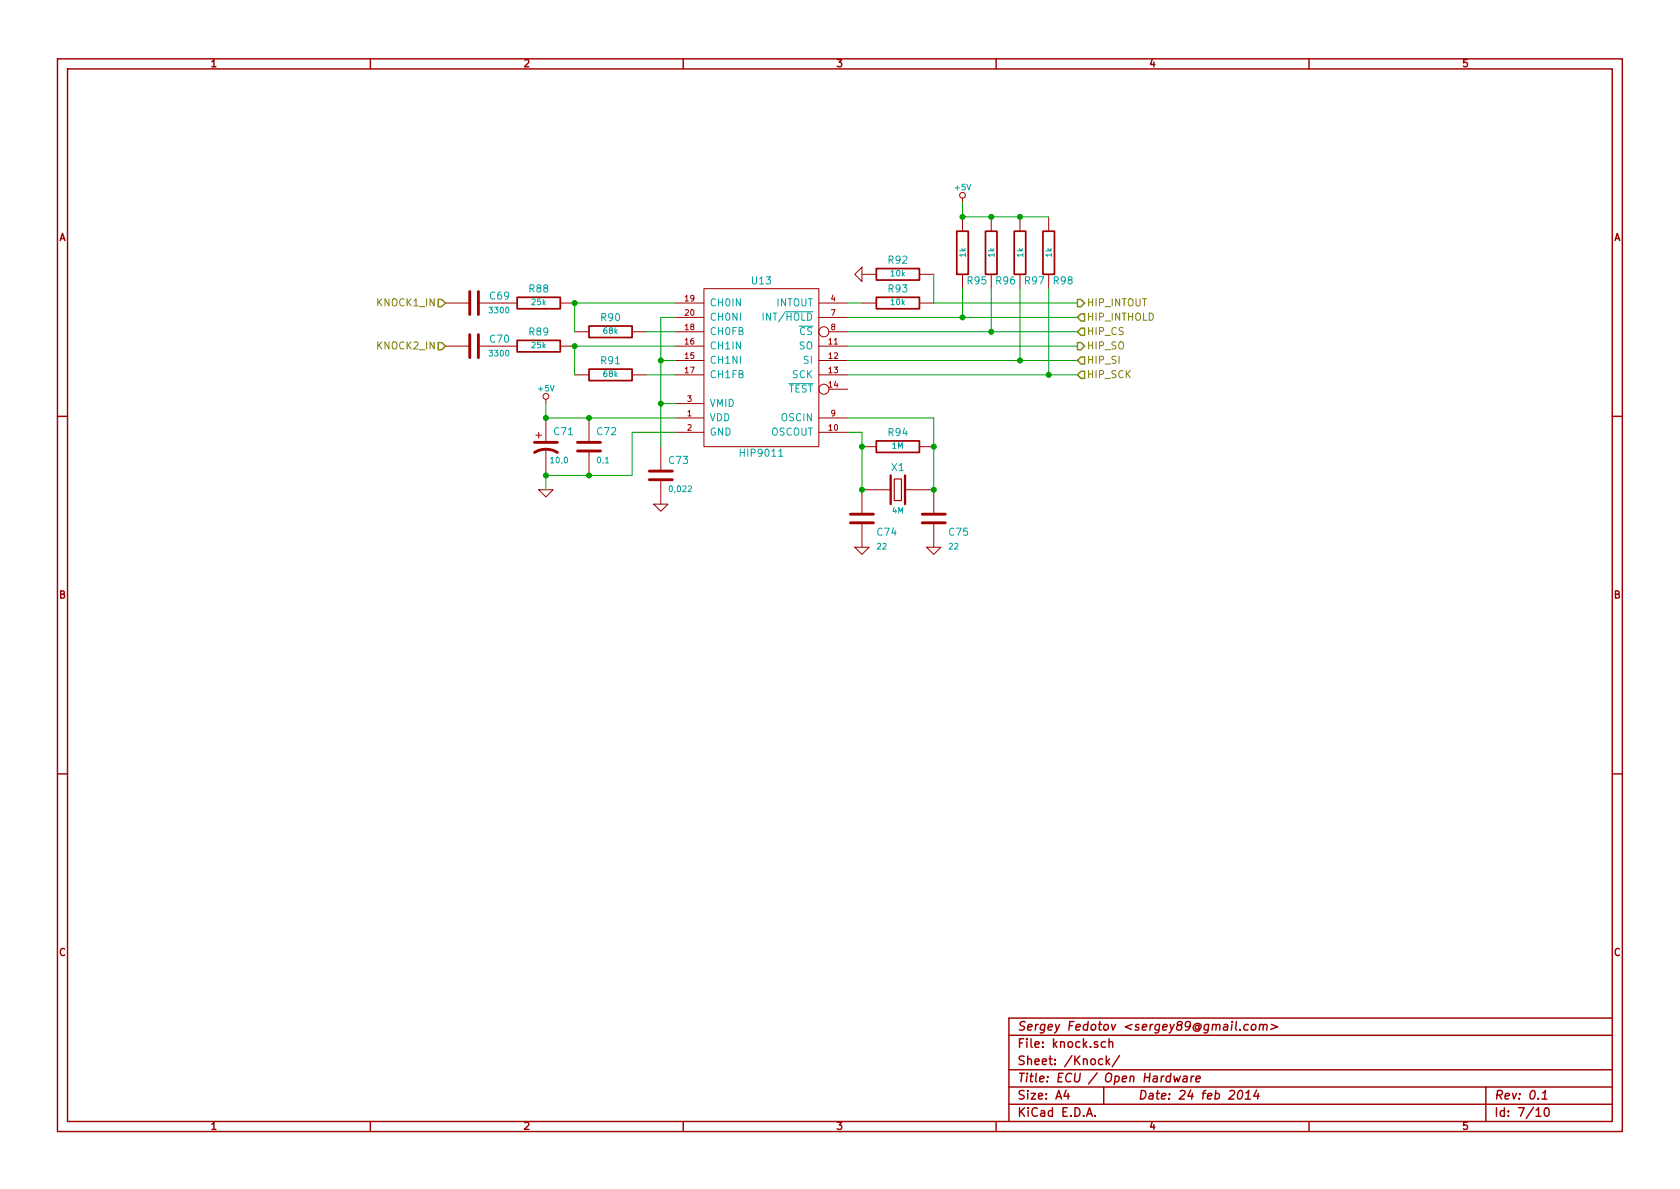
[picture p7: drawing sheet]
EESchema Schematic File Version 2
LIBS:openecu
LIBS:openecu-cache
EELAYER 27 0
EELAYER END
$Descr A4 11693 8268
encoding utf-8
Sheet 7 10
Title "ECU / Open Hardware"
Date "24 feb 2014"
Rev "0.1"
Comp "Sergey Fedotov <sergey89@gmail.com>"
Comment1 ""
Comment2 ""
Comment3 ""
Comment4 ""
$EndDescr
$Comp
L HIP9011 U13
U 1 1
P 5300 2500
F 0 "U13" H 5300 3050 50  0000 C CNN
F 1 "HIP9011" H 5300 1850 50  0000 C CNN
F 2 "~" H 5300 2500 60  0000 C CNN
F 3 "~" H 5300 2500 60  0000 C CNN
	1    5300 2500
	1    0    0    -1  
$EndComp
$Comp
L C C73
U 1 1
P 4600 3300
F 0 "C73" H 4650 3400 50  0000 L CNN
F 1 "0,022" H 4650 3200 40  0000 L CNN
F 2 "~" H 4638 3150 30  0000 C CNN
F 3 "~" H 4600 3300 60  0000 C CNN
	1    4600 3300
	1    0    0    -1  
$EndComp
$Comp
L GND #PWR124
U 1 1
P 4600 3500
F 0 "#PWR124" H 4600 3500 30  0001 C CNN
F 1 "GND" H 4600 3430 30  0001 C CNN
F 2 "~" H 4600 3500 60  0000 C CNN
F 3 "~" H 4600 3500 60  0000 C CNN
	1    4600 3500
	1    0    0    -1  
$EndComp
$Comp
L C C72
U 1 1
P 4100 3100
F 0 "C72" H 4150 3200 50  0000 L CNN
F 1 "0,1" H 4150 3000 40  0000 L CNN
F 2 "~" H 4138 2950 30  0000 C CNN
F 3 "~" H 4100 3100 60  0000 C CNN
	1    4100 3100
	1    0    0    -1  
$EndComp
$Comp
L CP2 C71
U 1 1
P 3800 3100
F 0 "C71" H 3850 3200 50  0000 L CNN
F 1 "10,0" H 3825 3000 40  0000 L CNN
F 2 "~" H 3838 2950 30  0000 C CNN
F 3 "~" H 3800 3100 60  0000 C CNN
	1    3800 3100
	1    0    0    -1  
$EndComp
$Comp
L +5V #PWR122
U 1 1
P 3800 2800
F 0 "#PWR122" H 3800 2890 20  0001 C CNN
F 1 "+5V" H 3800 2900 40  0000 C CNN
F 2 "~" H 3800 2800 60  0000 C CNN
F 3 "~" H 3800 2800 60  0000 C CNN
	1    3800 2800
	1    0    0    -1  
$EndComp
$Comp
L GND #PWR123
U 1 1
P 3800 3400
F 0 "#PWR123" H 3800 3400 30  0001 C CNN
F 1 "GND" H 3800 3330 30  0001 C CNN
F 2 "~" H 3800 3400 60  0000 C CNN
F 3 "~" H 3800 3400 60  0000 C CNN
	1    3800 3400
	1    0    0    -1  
$EndComp
$Comp
L R R94
U 1 1
P 6250 3100
F 0 "R94" V 6350 3100 50  0000 C CNN
F 1 "1M" V 6257 3101 40  0000 C CNN
F 2 "~" V 6180 3100 30  0000 C CNN
F 3 "~" H 6250 3100 30  0000 C CNN
	1    6250 3100
	0    -1   -1   0   
$EndComp
$Comp
L C C74
U 1 1
P 6000 3600
F 0 "C74" H 6100 3500 50  0000 L CNN
F 1 "22" H 6100 3400 40  0000 L CNN
F 2 "~" H 6038 3450 30  0000 C CNN
F 3 "~" H 6000 3600 60  0000 C CNN
	1    6000 3600
	1    0    0    -1  
$EndComp
$Comp
L C C75
U 1 1
P 6500 3600
F 0 "C75" H 6600 3500 50  0000 L CNN
F 1 "22" H 6600 3400 40  0000 L CNN
F 2 "~" H 6538 3450 30  0000 C CNN
F 3 "~" H 6500 3600 60  0000 C CNN
	1    6500 3600
	1    0    0    -1  
$EndComp
$Comp
L CRYSTAL X1
U 1 1
P 6250 3400
F 0 "X1" H 6250 3550 50  0000 C CNN
F 1 "4M" H 6250 3250 40  0000 C CNN
F 2 "~" H 6250 3400 60  0000 C CNN
F 3 "~" H 6250 3400 60  0000 C CNN
	1    6250 3400
	1    0    0    -1  
$EndComp
$Comp
L GND #PWR126
U 1 1
P 6000 3800
F 0 "#PWR126" H 6000 3800 30  0001 C CNN
F 1 "GND" H 6000 3730 30  0001 C CNN
F 2 "~" H 6000 3800 60  0000 C CNN
F 3 "~" H 6000 3800 60  0000 C CNN
	1    6000 3800
	1    0    0    -1  
$EndComp
$Comp
L GND #PWR127
U 1 1
P 6500 3800
F 0 "#PWR127" H 6500 3800 30  0001 C CNN
F 1 "GND" H 6500 3730 30  0001 C CNN
F 2 "~" H 6500 3800 60  0000 C CNN
F 3 "~" H 6500 3800 60  0000 C CNN
	1    6500 3800
	1    0    0    -1  
$EndComp
$Comp
L R R91
U 1 1
P 4250 2600
F 0 "R91" V 4350 2600 50  0000 C CNN
F 1 "68k" V 4257 2601 40  0000 C CNN
F 2 "~" V 4180 2600 30  0000 C CNN
F 3 "~" H 4250 2600 30  0000 C CNN
	1    4250 2600
	0    -1   -1   0   
$EndComp
$Comp
L R R90
U 1 1
P 4250 2300
F 0 "R90" V 4350 2300 50  0000 C CNN
F 1 "68k" V 4257 2301 40  0000 C CNN
F 2 "~" V 4180 2300 30  0000 C CNN
F 3 "~" H 4250 2300 30  0000 C CNN
	1    4250 2300
	0    -1   -1   0   
$EndComp
$Comp
L R R89
U 1 1
P 3750 2400
F 0 "R89" V 3850 2400 50  0000 C CNN
F 1 "25k" V 3757 2401 40  0000 C CNN
F 2 "~" V 3680 2400 30  0000 C CNN
F 3 "~" H 3750 2400 30  0000 C CNN
	1    3750 2400
	0    -1   -1   0   
$EndComp
$Comp
L R R88
U 1 1
P 3750 2100
F 0 "R88" V 3850 2100 50  0000 C CNN
F 1 "25k" V 3757 2101 40  0000 C CNN
F 2 "~" V 3680 2100 30  0000 C CNN
F 3 "~" H 3750 2100 30  0000 C CNN
	1    3750 2100
	0    -1   -1   0   
$EndComp
$Comp
L C C69
U 1 1
P 3300 2100
F 0 "C69" V 3350 1850 50  0000 L CNN
F 1 "3300" V 3250 1850 40  0000 L CNN
F 2 "~" H 3338 1950 30  0000 C CNN
F 3 "~" H 3300 2100 60  0000 C CNN
	1    3300 2100
	0    -1   -1   0   
$EndComp
$Comp
L C C70
U 1 1
P 3300 2400
F 0 "C70" V 3350 2150 50  0000 L CNN
F 1 "3300" V 3250 2150 40  0000 L CNN
F 2 "~" H 3338 2250 30  0000 C CNN
F 3 "~" H 3300 2400 60  0000 C CNN
	1    3300 2400
	0    -1   -1   0   
$EndComp
Text HLabel 3100 2100 0    50   Input ~ 0
KNOCK1_IN
Text HLabel 3100 2400 0    50   Input ~ 0
KNOCK2_IN
$Comp
L R R93
U 1 1
P 6250 2100
F 0 "R93" V 6350 2100 50  0000 C CNN
F 1 "10k" V 6257 2101 40  0000 C CNN
F 2 "~" V 6180 2100 30  0000 C CNN
F 3 "~" H 6250 2100 30  0000 C CNN
	1    6250 2100
	0    -1   -1   0   
$EndComp
$Comp
L R R92
U 1 1
P 6250 1900
F 0 "R92" V 6350 1900 50  0000 C CNN
F 1 "10k" V 6257 1901 40  0000 C CNN
F 2 "~" V 6180 1900 30  0000 C CNN
F 3 "~" H 6250 1900 30  0000 C CNN
	1    6250 1900
	0    -1   -1   0   
$EndComp
$Comp
L GND #PWR125
U 1 1
P 6000 1900
F 0 "#PWR125" H 6000 1900 30  0001 C CNN
F 1 "GND" H 6000 1830 30  0001 C CNN
F 2 "~" H 6000 1900 60  0000 C CNN
F 3 "~" H 6000 1900 60  0000 C CNN
	1    6000 1900
	0    1    1    0   
$EndComp
$Comp
L R R95
U 1 1
P 6700 1750
F 0 "R95" H 6800 1550 50  0000 C CNN
F 1 "1k" V 6707 1751 40  0000 C CNN
F 2 "~" V 6630 1750 30  0000 C CNN
F 3 "~" H 6700 1750 30  0000 C CNN
	1    6700 1750
	1    0    0    -1  
$EndComp
$Comp
L R R96
U 1 1
P 6900 1750
F 0 "R96" H 7000 1550 50  0000 C CNN
F 1 "1k" V 6907 1751 40  0000 C CNN
F 2 "~" V 6830 1750 30  0000 C CNN
F 3 "~" H 6900 1750 30  0000 C CNN
	1    6900 1750
	1    0    0    -1  
$EndComp
$Comp
L R R97
U 1 1
P 7100 1750
F 0 "R97" H 7200 1550 50  0000 C CNN
F 1 "1k" V 7107 1751 40  0000 C CNN
F 2 "~" V 7030 1750 30  0000 C CNN
F 3 "~" H 7100 1750 30  0000 C CNN
	1    7100 1750
	1    0    0    -1  
$EndComp
$Comp
L R R98
U 1 1
P 7300 1750
F 0 "R98" H 7400 1550 50  0000 C CNN
F 1 "1k" V 7307 1751 40  0000 C CNN
F 2 "~" V 7230 1750 30  0000 C CNN
F 3 "~" H 7300 1750 30  0000 C CNN
	1    7300 1750
	1    0    0    -1  
$EndComp
$Comp
L +5V #PWR128
U 1 1
P 6700 1400
F 0 "#PWR128" H 6700 1490 20  0001 C CNN
F 1 "+5V" H 6700 1500 40  0000 C CNN
F 2 "~" H 6700 1400 60  0000 C CNN
F 3 "~" H 6700 1400 60  0000 C CNN
	1    6700 1400
	1    0    0    -1  
$EndComp
Wire Wire Line
	4600 2200 4600 3100
Wire Wire Line
	4600 2200 4700 2200
Wire Wire Line
	4700 2500 4600 2500
Connection ~ 4600 2500
Wire Wire Line
	4700 2800 4600 2800
Connection ~ 4600 2800
Wire Wire Line
	3800 2900 4700 2900
Connection ~ 4100 2900
Wire Wire Line
	3800 3300 4400 3300
Wire Wire Line
	4400 3300 4400 3000
Wire Wire Line
	4400 3000 4700 3000
Connection ~ 4100 3300
Connection ~ 3800 2900
Wire Wire Line
	3800 2800 3800 2900
Wire Wire Line
	3800 3400 3800 3300
Connection ~ 3800 3300
Wire Wire Line
	6000 3000 6000 3400
Wire Wire Line
	6500 2900 6500 3400
Wire Wire Line
	6000 3000 5900 3000
Connection ~ 6000 3100
Wire Wire Line
	5900 2900 6500 2900
Connection ~ 6500 3100
Connection ~ 6000 3400
Connection ~ 6500 3400
Wire Wire Line
	4500 2600 4700 2600
Wire Wire Line
	4500 2300 4700 2300
Wire Wire Line
	4000 2100 4000 2300
Wire Wire Line
	4000 2100 4700 2100
Connection ~ 4000 2100
Wire Wire Line
	4000 2400 4700 2400
Wire Wire Line
	4000 2600 4000 2400
Connection ~ 4000 2400
Wire Wire Line
	6000 2100 5900 2100
Wire Wire Line
	6500 2100 6500 1900
Wire Wire Line
	6700 2000 6700 2200
Wire Wire Line
	5900 2200 7500 2200
Wire Wire Line
	5900 2300 7500 2300
Wire Wire Line
	6900 2300 6900 2000
Wire Wire Line
	5900 2500 7500 2500
Wire Wire Line
	7100 2500 7100 2000
Wire Wire Line
	5900 2600 7500 2600
Wire Wire Line
	7300 2600 7300 2000
Wire Wire Line
	6700 1400 6700 1500
Wire Wire Line
	6700 1500 7300 1500
Connection ~ 6900 1500
Connection ~ 7100 1500
Connection ~ 6700 1500
Wire Wire Line
	6500 2100 7500 2100
Connection ~ 6700 2200
Connection ~ 6900 2300
Wire Wire Line
	5900 2400 7500 2400
Connection ~ 7100 2500
Connection ~ 7300 2600
Text HLabel 7500 2100 2    50   Output ~ 0
HIP_INTOUT
Text HLabel 7500 2200 2    50   Input ~ 0
HIP_INTHOLD
Text HLabel 7500 2300 2    50   Input ~ 0
HIP_CS
Text HLabel 7500 2400 2    50   Output ~ 0
HIP_SO
Text HLabel 7500 2500 2    50   Input ~ 0
HIP_SI
Text HLabel 7500 2600 2    50   Input ~ 0
HIP_SCK
$EndSCHEMATC
